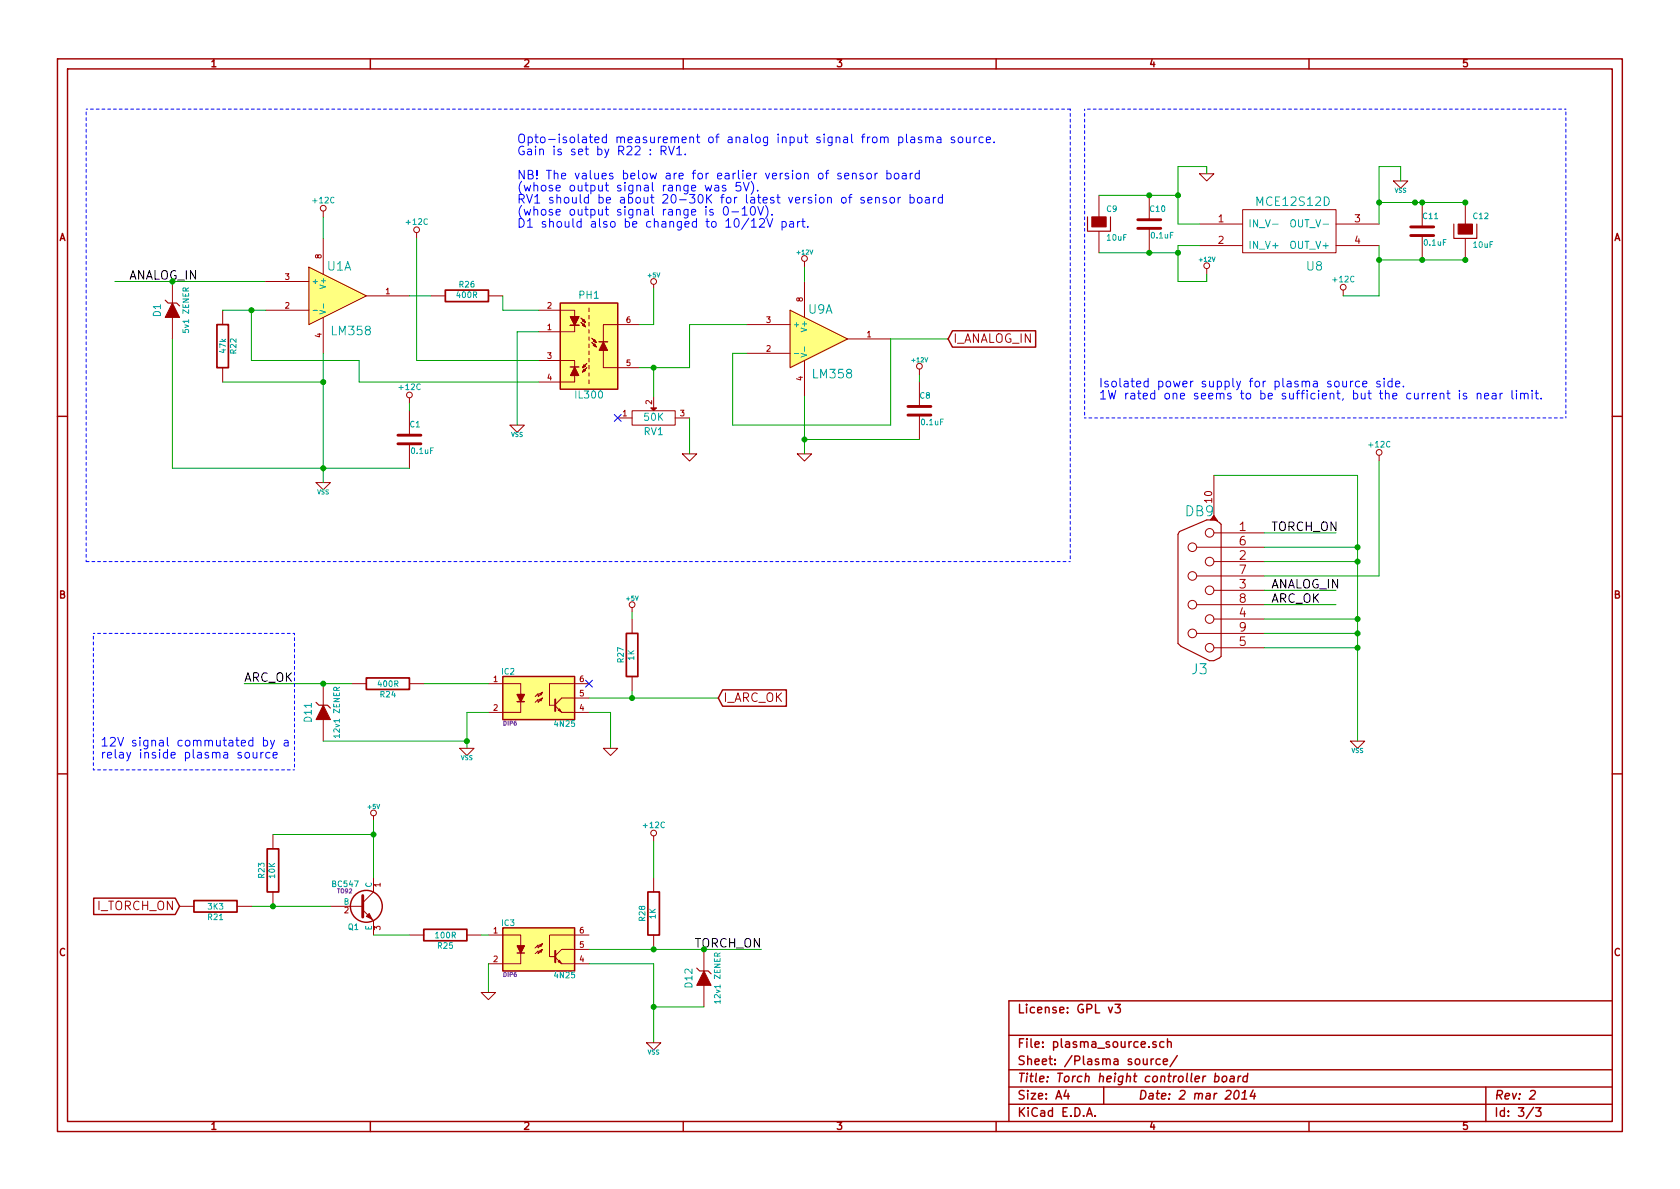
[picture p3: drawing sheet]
EESchema Schematic File Version 2
LIBS:db9_shield
LIBS:74hct04
LIBS:power
LIBS:device
LIBS:transistors
LIBS:conn
LIBS:linear
LIBS:regul
LIBS:74xx
LIBS:cmos4000
LIBS:adc-dac
LIBS:memory
LIBS:xilinx
LIBS:special
LIBS:microcontrollers
LIBS:dsp
LIBS:microchip
LIBS:analog_switches
LIBS:motorola
LIBS:texas
LIBS:intel
LIBS:audio
LIBS:interface
LIBS:digital-audio
LIBS:philips
LIBS:display
LIBS:cypress
LIBS:siliconi
LIBS:opto
LIBS:atmel
LIBS:contrib
LIBS:valves
LIBS:doors
LIBS:thc-cache
EELAYER 27 0
EELAYER END
$Descr A4 11693 8268
encoding utf-8
Sheet 3 3
Title "Torch height controller board"
Date "2 mar 2014"
Rev "2"
Comp ""
Comment1 "License: GPL v3"
Comment2 ""
Comment3 ""
Comment4 ""
$EndDescr
$Comp
L ISOL_PWR U8
U 1 1
P 8950 1550
F 0 "U8" H 9150 1250 60  0000 C CNN
F 1 "MCE12S12D" H 9000 1700 60  0000 C CNN
F 2 "~" H 8950 1550 60  0000 C CNN
F 3 "~" H 8950 1550 60  0000 C CNN
	1    8950 1550
	1    0    0    -1  
$EndComp
$Comp
L +12V #PWR41
U 1 1
P 5600 1850
F 0 "#PWR41" H 5600 1800 20  0001 C CNN
F 1 "+12V" H 5600 1950 30  0000 C CNN
F 2 "" H 5600 1850 60  0000 C CNN
F 3 "" H 5600 1850 60  0000 C CNN
	1    5600 1850
	1    0    0    -1  
$EndComp
Wire Wire Line
	8200 1550 8350 1550
Wire Wire Line
	8200 1150 8200 1550
Wire Wire Line
	8350 1700 8200 1700
Wire Wire Line
	8200 1700 8200 1950
$Comp
L GND #PWR44
U 1 1
P 8400 1200
F 0 "#PWR44" H 8400 1200 30  0001 C CNN
F 1 "GND" H 8400 1130 30  0001 C CNN
F 2 "" H 8400 1200 60  0000 C CNN
F 3 "" H 8400 1200 60  0000 C CNN
	1    8400 1200
	1    0    0    -1  
$EndComp
$Comp
L VSS #PWR49
U 1 1
P 9750 1250
F 0 "#PWR49" H 9750 1250 30  0001 C CNN
F 1 "VSS" H 9750 1180 30  0000 C CNN
F 2 "" H 9750 1250 60  0000 C CNN
F 3 "" H 9750 1250 60  0000 C CNN
	1    9750 1250
	1    0    0    -1  
$EndComp
Wire Wire Line
	9600 1700 9600 2050
$Comp
L +12C #PWR46
U 1 1
P 9350 2050
F 0 "#PWR46" H 9350 2020 30  0001 C CNN
F 1 "+12C" H 9350 2160 40  0000 C CNN
F 2 "" H 9350 2050 60  0000 C CNN
F 3 "" H 9350 2050 60  0000 C CNN
	1    9350 2050
	1    0    0    -1  
$EndComp
Wire Wire Line
	9600 1150 9600 1550
$Comp
L C C11
U 1 1
P 9900 1600
F 0 "C11" H 9900 1700 40  0000 L CNN
F 1 "0.1uF" H 9906 1515 40  0000 L CNN
F 2 "~" H 9938 1450 30  0000 C CNN
F 3 "~" H 9900 1600 60  0000 C CNN
	1    9900 1600
	1    0    0    -1  
$EndComp
Wire Wire Line
	9600 1400 10200 1400
Connection ~ 9600 1400
Wire Wire Line
	9600 1800 10200 1800
Connection ~ 9600 1800
$Comp
L CP C12
U 1 1
P 10200 1600
F 0 "C12" H 10250 1700 40  0000 L CNN
F 1 "10uF" H 10250 1500 40  0000 L CNN
F 2 "~" H 10300 1450 30  0000 C CNN
F 3 "~" H 10200 1600 300 0000 C CNN
	1    10200 1600
	1    0    0    -1  
$EndComp
Wire Wire Line
	9900 1400 9850 1400
Connection ~ 9900 1800
$Comp
L C C10
U 1 1
P 8000 1550
F 0 "C10" H 8000 1650 40  0000 L CNN
F 1 "0.1uF" H 8006 1465 40  0000 L CNN
F 2 "~" H 8038 1400 30  0000 C CNN
F 3 "~" H 8000 1550 60  0000 C CNN
	1    8000 1550
	1    0    0    -1  
$EndComp
$Comp
L CP C9
U 1 1
P 7650 1550
F 0 "C9" H 7700 1650 40  0000 L CNN
F 1 "10uF" H 7700 1450 40  0000 L CNN
F 2 "~" H 7750 1400 30  0000 C CNN
F 3 "~" H 7650 1550 300 0000 C CNN
	1    7650 1550
	1    0    0    -1  
$EndComp
Wire Wire Line
	7650 1350 8200 1350
Connection ~ 8200 1350
Connection ~ 8000 1350
Wire Wire Line
	7650 1750 8200 1750
Connection ~ 8200 1750
Connection ~ 8000 1750
$Comp
L IL300 PH1
U 1 1
P 4100 2400
F 0 "PH1" H 4100 2750 50  0000 C CNN
F 1 "IL300" H 4100 2055 50  0000 C CNN
F 2 "~" H 4100 2400 60  0000 C CNN
F 3 "~" H 4100 2400 60  0000 C CNN
	1    4100 2400
	1    0    0    -1  
$EndComp
Wire Wire Line
	800  1950 1850 1950
Text Label 900  1950 0    60   ~ 0
ANALOG_IN
$Comp
L LM358 U1
U 1 1
P 2350 2050
F 0 "U1" H 2300 2250 60  0000 L CNN
F 1 "LM358" H 2300 1800 60  0000 L CNN
F 2 "" H 2350 2050 60  0000 C CNN
F 3 "" H 2350 2050 60  0000 C CNN
	1    2350 2050
	1    0    0    -1  
$EndComp
$Comp
L VSS #PWR28
U 1 1
P 2250 3350
F 0 "#PWR28" H 2250 3350 30  0001 C CNN
F 1 "VSS" H 2250 3280 30  0000 C CNN
F 2 "" H 2250 3350 60  0000 C CNN
F 3 "" H 2250 3350 60  0000 C CNN
	1    2250 3350
	1    0    0    -1  
$EndComp
$Comp
L R R22
U 1 1
P 1550 2400
F 0 "R22" V 1630 2400 40  0000 C CNN
F 1 "47k" V 1557 2401 40  0000 C CNN
F 2 "~" V 1480 2400 30  0000 C CNN
F 3 "~" H 1550 2400 30  0000 C CNN
	1    1550 2400
	1    0    0    -1  
$EndComp
Wire Wire Line
	1550 2150 1850 2150
Wire Wire Line
	1550 2650 2250 2650
Wire Wire Line
	2250 2450 2250 3350
Connection ~ 2250 2650
Wire Wire Line
	1750 2500 1750 2150
Connection ~ 1750 2150
$Comp
L +12C #PWR27
U 1 1
P 2250 1500
F 0 "#PWR27" H 2250 1470 30  0001 C CNN
F 1 "+12C" H 2250 1610 40  0000 C CNN
F 2 "" H 2250 1500 60  0000 C CNN
F 3 "" H 2250 1500 60  0000 C CNN
	1    2250 1500
	1    0    0    -1  
$EndComp
Wire Wire Line
	2250 1500 2250 1650
$Comp
L VSS #PWR34
U 1 1
P 3600 2950
F 0 "#PWR34" H 3600 2950 30  0001 C CNN
F 1 "VSS" H 3600 2880 30  0000 C CNN
F 2 "" H 3600 2950 60  0000 C CNN
F 3 "" H 3600 2950 60  0000 C CNN
	1    3600 2950
	1    0    0    -1  
$EndComp
Wire Wire Line
	3750 2300 3600 2300
Wire Wire Line
	3600 2300 3600 2950
$Comp
L +12C #PWR31
U 1 1
P 2900 1650
F 0 "#PWR31" H 2900 1620 30  0001 C CNN
F 1 "+12C" H 2900 1760 40  0000 C CNN
F 2 "" H 2900 1650 60  0000 C CNN
F 3 "" H 2900 1650 60  0000 C CNN
	1    2900 1650
	1    0    0    -1  
$EndComp
$Comp
L R R26
U 1 1
P 3250 2050
F 0 "R26" V 3330 2050 40  0000 C CNN
F 1 "400R" V 3257 2051 40  0000 C CNN
F 2 "~" V 3180 2050 30  0000 C CNN
F 3 "~" H 3250 2050 30  0000 C CNN
	1    3250 2050
	0    -1   -1   0   
$EndComp
Wire Wire Line
	2850 2050 3000 2050
Wire Wire Line
	3500 2050 3500 2150
Wire Wire Line
	3500 2150 3750 2150
Wire Wire Line
	3750 2650 2500 2650
Wire Wire Line
	2500 2650 2500 2500
Wire Wire Line
	2500 2500 1750 2500
Wire Wire Line
	2900 1650 2900 2500
Wire Wire Line
	2900 2500 3750 2500
$Comp
L +5V #PWR37
U 1 1
P 4550 2000
F 0 "#PWR37" H 4550 2090 20  0001 C CNN
F 1 "+5V" H 4550 2090 30  0000 C CNN
F 2 "" H 4550 2000 60  0000 C CNN
F 3 "" H 4550 2000 60  0000 C CNN
	1    4550 2000
	1    0    0    -1  
$EndComp
Wire Wire Line
	4550 2000 4550 2250
Wire Wire Line
	4550 2250 4450 2250
$Comp
L GND #PWR40
U 1 1
P 4800 3150
F 0 "#PWR40" H 4800 3150 30  0001 C CNN
F 1 "GND" H 4800 3080 30  0001 C CNN
F 2 "" H 4800 3150 60  0000 C CNN
F 3 "" H 4800 3150 60  0000 C CNN
	1    4800 3150
	1    0    0    -1  
$EndComp
Wire Wire Line
	4800 2900 4800 3150
Wire Wire Line
	4450 2550 4800 2550
$Comp
L LM358 U9
U 1 1
P 5700 2350
F 0 "U9" H 5650 2550 60  0000 L CNN
F 1 "LM358" H 5650 2100 60  0000 L CNN
F 2 "" H 5700 2350 60  0000 C CNN
F 3 "" H 5700 2350 60  0000 C CNN
	1    5700 2350
	1    0    0    -1  
$EndComp
Wire Wire Line
	4800 2550 4800 2250
Wire Wire Line
	4800 2250 5200 2250
Wire Wire Line
	5200 2450 5100 2450
Wire Wire Line
	5100 2450 5100 2950
Wire Wire Line
	5100 2950 6200 2950
Wire Wire Line
	6200 2950 6200 2350
Wire Wire Line
	6200 2350 6600 2350
$Comp
L GND #PWR42
U 1 1
P 5600 3150
F 0 "#PWR42" H 5600 3150 30  0001 C CNN
F 1 "GND" H 5600 3080 30  0001 C CNN
F 2 "" H 5600 3150 60  0000 C CNN
F 3 "" H 5600 3150 60  0000 C CNN
	1    5600 3150
	1    0    0    -1  
$EndComp
Wire Wire Line
	5600 2750 5600 3150
Wire Wire Line
	5600 1850 5600 1950
$Comp
L C C8
U 1 1
P 6400 2850
F 0 "C8" H 6400 2950 40  0000 L CNN
F 1 "0.1uF" H 6406 2765 40  0000 L CNN
F 2 "~" H 6438 2700 30  0000 C CNN
F 3 "~" H 6400 2850 60  0000 C CNN
	1    6400 2850
	1    0    0    -1  
$EndComp
Wire Wire Line
	5600 3050 6400 3050
Connection ~ 5600 3050
Wire Wire Line
	6400 2650 6400 2600
$Comp
L C C1
U 1 1
P 2850 3050
F 0 "C1" H 2850 3150 40  0000 L CNN
F 1 "0.1uF" H 2856 2965 40  0000 L CNN
F 2 "~" H 2888 2900 30  0000 C CNN
F 3 "~" H 2850 3050 60  0000 C CNN
	1    2850 3050
	1    0    0    -1  
$EndComp
Wire Wire Line
	1200 3250 2850 3250
Connection ~ 2250 3250
$Comp
L +12C #PWR30
U 1 1
P 2850 2800
F 0 "#PWR30" H 2850 2770 30  0001 C CNN
F 1 "+12C" H 2850 2910 40  0000 C CNN
F 2 "" H 2850 2800 60  0000 C CNN
F 3 "" H 2850 2800 60  0000 C CNN
	1    2850 2800
	1    0    0    -1  
$EndComp
Wire Wire Line
	2850 2800 2850 2850
$Comp
L 4N25 IC2
U 1 1
P 3750 4850
F 0 "IC2" H 3536 5029 40  0000 C CNN
F 1 "4N25" H 3930 4665 40  0000 C CNN
F 2 "DIP6" H 3551 4670 29  0000 C CNN
F 3 "~" H 3750 4850 60  0000 C CNN
	1    3750 4850
	1    0    0    -1  
$EndComp
$Comp
L R R24
U 1 1
P 2700 4750
F 0 "R24" V 2780 4750 40  0000 C CNN
F 1 "400R" V 2707 4751 40  0000 C CNN
F 2 "~" V 2630 4750 30  0000 C CNN
F 3 "~" H 2700 4750 30  0000 C CNN
	1    2700 4750
	0    1    1    0   
$EndComp
Wire Wire Line
	2950 4750 3400 4750
Wire Wire Line
	3400 4950 3250 4950
Wire Wire Line
	3250 4950 3250 5200
$Comp
L VSS #PWR32
U 1 1
P 3250 5200
F 0 "#PWR32" H 3250 5200 30  0001 C CNN
F 1 "VSS" H 3250 5130 30  0000 C CNN
F 2 "" H 3250 5200 60  0000 C CNN
F 3 "" H 3250 5200 60  0000 C CNN
	1    3250 5200
	1    0    0    -1  
$EndComp
NoConn ~ 4100 4750
$Comp
L R R27
U 1 1
P 4400 4550
F 0 "R27" V 4480 4550 40  0000 C CNN
F 1 "1K" V 4407 4551 40  0000 C CNN
F 2 "~" V 4330 4550 30  0000 C CNN
F 3 "~" H 4400 4550 30  0000 C CNN
	1    4400 4550
	-1   0    0    1   
$EndComp
Wire Wire Line
	4400 4800 4400 4850
Wire Wire Line
	4100 4850 5000 4850
$Comp
L +5V #PWR36
U 1 1
P 4400 4250
F 0 "#PWR36" H 4400 4340 20  0001 C CNN
F 1 "+5V" H 4400 4340 30  0000 C CNN
F 2 "" H 4400 4250 60  0000 C CNN
F 3 "" H 4400 4250 60  0000 C CNN
	1    4400 4250
	1    0    0    -1  
$EndComp
Wire Wire Line
	4400 4250 4400 4300
Wire Wire Line
	4100 4950 4250 4950
Wire Wire Line
	4250 4950 4250 5200
$Comp
L GND #PWR35
U 1 1
P 4250 5200
F 0 "#PWR35" H 4250 5200 30  0001 C CNN
F 1 "GND" H 4250 5130 30  0001 C CNN
F 2 "" H 4250 5200 60  0000 C CNN
F 3 "" H 4250 5200 60  0000 C CNN
	1    4250 5200
	1    0    0    -1  
$EndComp
Connection ~ 4400 4850
Wire Wire Line
	1700 4750 2450 4750
Text Label 1700 4750 0    60   ~ 0
ARC_OK
$Comp
L 4N25 IC3
U 1 1
P 3750 6600
F 0 "IC3" H 3536 6779 40  0000 C CNN
F 1 "4N25" H 3930 6415 40  0000 C CNN
F 2 "DIP6" H 3551 6420 29  0000 C CNN
F 3 "~" H 3750 6600 60  0000 C CNN
	1    3750 6600
	1    0    0    -1  
$EndComp
$Comp
L R R25
U 1 1
P 3100 6500
F 0 "R25" V 3180 6500 40  0000 C CNN
F 1 "100R" V 3107 6501 40  0000 C CNN
F 2 "~" V 3030 6500 30  0000 C CNN
F 3 "~" H 3100 6500 30  0000 C CNN
	1    3100 6500
	0    1    1    0   
$EndComp
$Comp
L BC547 Q1
U 1 1
P 2500 6300
F 0 "Q1" H 2500 6151 40  0000 R CNN
F 1 "BC547" H 2500 6450 40  0000 R CNN
F 2 "TO92" H 2400 6402 29  0000 C CNN
F 3 "~" H 2500 6300 60  0000 C CNN
	1    2500 6300
	1    0    0    -1  
$EndComp
Wire Wire Line
	2600 6500 2850 6500
Wire Wire Line
	3350 6500 3400 6500
Wire Wire Line
	3400 6700 3400 6900
$Comp
L GND #PWR33
U 1 1
P 3400 6900
F 0 "#PWR33" H 3400 6900 30  0001 C CNN
F 1 "GND" H 3400 6830 30  0001 C CNN
F 2 "" H 3400 6900 60  0000 C CNN
F 3 "" H 3400 6900 60  0000 C CNN
	1    3400 6900
	1    0    0    -1  
$EndComp
$Comp
L +5V #PWR29
U 1 1
P 2600 5700
F 0 "#PWR29" H 2600 5790 20  0001 C CNN
F 1 "+5V" H 2600 5790 30  0000 C CNN
F 2 "" H 2600 5700 60  0000 C CNN
F 3 "" H 2600 5700 60  0000 C CNN
	1    2600 5700
	1    0    0    -1  
$EndComp
Wire Wire Line
	2600 5700 2600 6100
$Comp
L R R23
U 1 1
P 1900 6050
F 0 "R23" V 1980 6050 40  0000 C CNN
F 1 "10K" V 1907 6051 40  0000 C CNN
F 2 "~" V 1830 6050 30  0000 C CNN
F 3 "~" H 1900 6050 30  0000 C CNN
	1    1900 6050
	-1   0    0    1   
$EndComp
Wire Wire Line
	1750 6300 2300 6300
$Comp
L R R21
U 1 1
P 1500 6300
F 0 "R21" V 1580 6300 40  0000 C CNN
F 1 "3K3" V 1507 6301 40  0000 C CNN
F 2 "~" V 1430 6300 30  0000 C CNN
F 3 "~" H 1500 6300 30  0000 C CNN
	1    1500 6300
	0    1    1    0   
$EndComp
Connection ~ 1900 6300
Wire Wire Line
	4100 6700 4550 6700
Wire Wire Line
	4100 6600 5300 6600
$Comp
L +12C #PWR38
U 1 1
P 4550 5850
F 0 "#PWR38" H 4550 5820 30  0001 C CNN
F 1 "+12C" H 4550 5960 40  0000 C CNN
F 2 "" H 4550 5850 60  0000 C CNN
F 3 "" H 4550 5850 60  0000 C CNN
	1    4550 5850
	1    0    0    -1  
$EndComp
Wire Wire Line
	4550 6700 4550 7250
$Comp
L VSS #PWR39
U 1 1
P 4550 7250
F 0 "#PWR39" H 4550 7250 30  0001 C CNN
F 1 "VSS" H 4550 7180 30  0000 C CNN
F 2 "" H 4550 7250 60  0000 C CNN
F 3 "" H 4550 7250 60  0000 C CNN
	1    4550 7250
	1    0    0    -1  
$EndComp
$Comp
L R R28
U 1 1
P 4550 6350
F 0 "R28" V 4630 6350 40  0000 C CNN
F 1 "1K" V 4557 6351 40  0000 C CNN
F 2 "~" V 4480 6350 30  0000 C CNN
F 3 "~" H 4550 6350 30  0000 C CNN
	1    4550 6350
	-1   0    0    1   
$EndComp
Wire Wire Line
	4550 5850 4550 6100
$Comp
L DB9 J3
U 1 1
P 8350 4100
F 0 "J3" H 8350 4650 70  0000 C CNN
F 1 "DB9" H 8350 3550 70  0000 C CNN
F 2 "~" H 8350 4100 60  0000 C CNN
F 3 "~" H 8350 4100 60  0000 C CNN
	1    8350 4100
	-1   0    0    1   
$EndComp
Wire Wire Line
	8800 4100 9300 4100
Text Label 8850 4100 0    60   ~ 0
ANALOG_IN
Text Label 8850 3700 0    60   ~ 0
TORCH_ON
Text Label 8850 4200 0    60   ~ 0
ARC_OK
Wire Wire Line
	9450 3900 8800 3900
Wire Wire Line
	9450 3300 9450 5150
Wire Wire Line
	8800 4000 9600 4000
Wire Wire Line
	9600 4000 9600 3200
Wire Wire Line
	8800 3700 9300 3700
Wire Wire Line
	8800 4200 9300 4200
Connection ~ 4550 6600
Text Label 5300 6600 2    60   ~ 0
TORCH_ON
$Comp
L +12C #PWR48
U 1 1
P 9600 3200
F 0 "#PWR48" H 9600 3170 30  0001 C CNN
F 1 "+12C" H 9600 3310 40  0000 C CNN
F 2 "" H 9600 3200 60  0000 C CNN
F 3 "" H 9600 3200 60  0000 C CNN
	1    9600 3200
	1    0    0    -1  
$EndComp
Wire Wire Line
	8800 3800 9450 3800
Connection ~ 9450 3900
Wire Wire Line
	8800 4300 9450 4300
Connection ~ 9450 4300
Wire Wire Line
	8800 4400 9450 4400
Connection ~ 9450 4400
Wire Wire Line
	8800 4500 9450 4500
Connection ~ 9450 4500
$Comp
L VSS #PWR47
U 1 1
P 9450 5150
F 0 "#PWR47" H 9450 5150 30  0001 C CNN
F 1 "VSS" H 9450 5080 30  0000 C CNN
F 2 "" H 9450 5150 60  0000 C CNN
F 3 "" H 9450 5150 60  0000 C CNN
	1    9450 5150
	1    0    0    -1  
$EndComp
Wire Wire Line
	8450 3300 9450 3300
Connection ~ 9450 3800
Text GLabel 6600 2350 2    60   Input ~ 0
I_ANALOG_IN
Text GLabel 5000 4850 2    60   Input ~ 0
I_ARC_OK
Text GLabel 1250 6300 0    60   Input ~ 0
I_TORCH_ON
Wire Notes Line
	650  4400 2050 4400
Wire Notes Line
	2050 5350 650  5350
Wire Notes Line
	650  5350 650  4400
Text Notes 700  5200 0    60   ~ 0
12V signal commutated by a \nrelay inside plasma source
Connection ~ 10200 1400
Connection ~ 10200 1800
Connection ~ 9850 1400
Connection ~ 9900 1400
$Comp
L +12V #PWR43
U 1 1
P 6400 2600
F 0 "#PWR43" H 6400 2550 20  0001 C CNN
F 1 "+12V" H 6400 2700 30  0000 C CNN
F 2 "" H 6400 2600 60  0000 C CNN
F 3 "" H 6400 2600 60  0000 C CNN
	1    6400 2600
	1    0    0    -1  
$EndComp
$Comp
L +12V #PWR45
U 1 1
P 8400 1900
F 0 "#PWR45" H 8400 1850 20  0001 C CNN
F 1 "+12V" H 8400 2000 30  0000 C CNN
F 2 "" H 8400 1900 60  0000 C CNN
F 3 "" H 8400 1900 60  0000 C CNN
	1    8400 1900
	1    0    0    -1  
$EndComp
Wire Wire Line
	8400 1900 8400 1950
Wire Wire Line
	8400 1950 8200 1950
Wire Wire Line
	8400 1200 8400 1150
Wire Wire Line
	8400 1150 8200 1150
Wire Wire Line
	9750 1250 9750 1150
Wire Wire Line
	9750 1150 9600 1150
Wire Wire Line
	9600 2050 9350 2050
$Comp
L ZENER D1
U 1 1
P 1200 2150
F 0 "D1" H 1200 2250 50  0000 C CNN
F 1 "5v1 ZENER" H 1200 2050 40  0000 C CNN
F 2 "~" H 1200 2150 60  0000 C CNN
F 3 "~" H 1200 2150 60  0000 C CNN
	1    1200 2150
	0    -1   -1   0   
$EndComp
Wire Wire Line
	1200 3250 1200 2350
$Comp
L ZENER D11
U 1 1
P 2250 4950
F 0 "D11" H 2250 5050 50  0000 C CNN
F 1 "12v1 ZENER" H 2250 4850 40  0000 C CNN
F 2 "~" H 2250 4950 60  0000 C CNN
F 3 "~" H 2250 4950 60  0000 C CNN
	1    2250 4950
	0    -1   -1   0   
$EndComp
Wire Wire Line
	2250 5150 3250 5150
Connection ~ 3250 5150
$Comp
L ZENER D12
U 1 1
P 4900 6800
F 0 "D12" H 4900 6900 50  0000 C CNN
F 1 "12v1 ZENER" H 4900 6700 40  0000 C CNN
F 2 "~" H 4900 6800 60  0000 C CNN
F 3 "~" H 4900 6800 60  0000 C CNN
	1    4900 6800
	0    -1   -1   0   
$EndComp
Wire Wire Line
	4550 7000 4900 7000
Connection ~ 4550 7000
Connection ~ 1200 1950
Connection ~ 2250 4750
Connection ~ 4900 6600
Wire Wire Line
	1900 5800 2600 5800
Connection ~ 2600 5800
$Comp
L POT RV1
U 1 1
P 4550 2900
F 0 "RV1" H 4550 2800 50  0000 C CNN
F 1 "50K" H 4550 2900 50  0000 C CNN
F 2 "~" H 4550 2900 60  0000 C CNN
F 3 "~" H 4550 2900 60  0000 C CNN
	1    4550 2900
	1    0    0    -1  
$EndComp
Wire Wire Line
	4550 2750 4550 2550
Connection ~ 4550 2550
NoConn ~ 4300 2900
Wire Notes Line
	600  750  7450 750 
Wire Notes Line
	7450 750  7450 3900
Wire Notes Line
	7450 3900 600  3900
Wire Notes Line
	600  3900 600  750 
Text Notes 3600 1000 0    60   ~ 0
Opto-isolated measurement of analog input signal from plasma source.\nGain is set by R22 : RV1.\n\nNB! The values below are for earlier version of sensor board \n(whose output signal range was 5V).\nRV1 should be about 20-30K for latest version of sensor board\n(whose output signal range is 0-10V). \nD1 should also be changed to 10/12V part.
Wire Notes Line
	7550 750  7550 2900
Wire Notes Line
	7550 2900 10900 2900
Wire Notes Line
	10900 2900 10900 750 
Wire Notes Line
	10900 750  7550 750 
Text Notes 7650 2700 0    60   ~ 0
Isolated power supply for plasma source side. \n1W rated one seems to be sufficient, but the current is near limit.
Wire Notes Line
	2050 4400 2050 5350
$EndSCHEMATC
